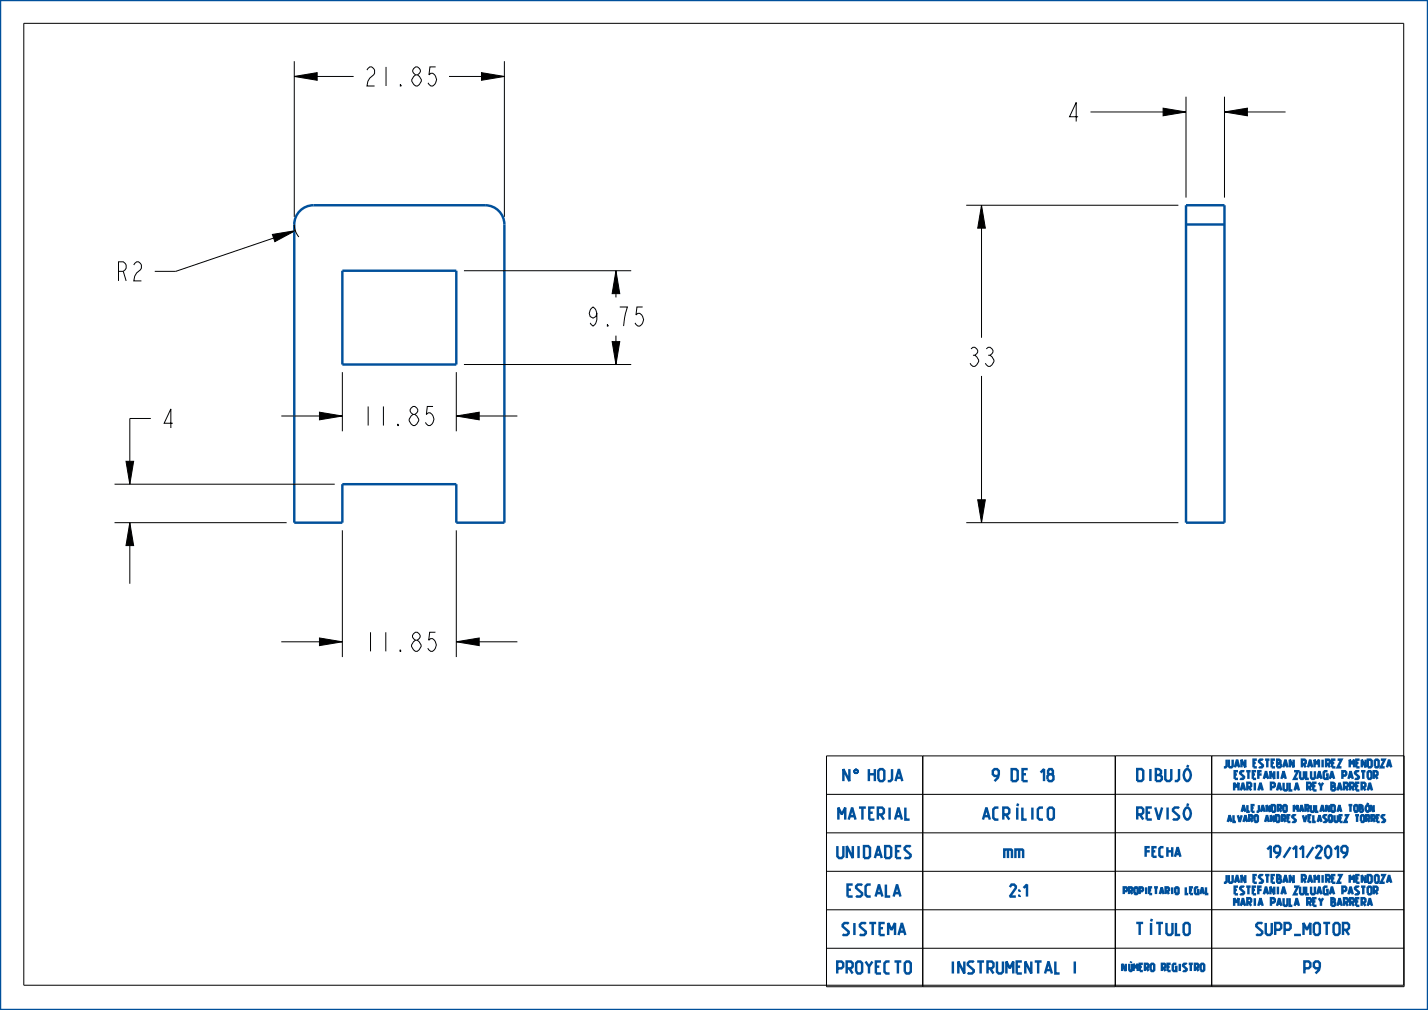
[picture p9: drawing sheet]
<svg xmlns="http://www.w3.org/2000/svg" width="297mm" height="210mm" viewBox="0 0 297 210" stroke-linecap="round" stroke-linejoin="round" font-family="sans-serif">
<g fill="#000">
<path d="M61.2 15.9l4.8-.8v1.6zM100.1 15.1l4.8 .8-4.8 .8zM241.9 22.5l4.8 .8-4.8 .8zM254.7 23.3l4.7-.8v1.6zM56.7 48.7l4.7-.7-4.2 2.2zM128.1 56.3l.8 4.8h-1.6zM204.1 42.7l.8 4.7h-1.6zM127.3 71h1.6l-.8 4.8zM66.4 85.7l4.8 .8-4.8 .8zM94.9 86.5l4.8-.8v1.6zM27 108.7l.8 4.7h-1.6zM26.2 95.9h1.6l-.8 4.8z"/>
<path d="M203.3 103.9h1.6l-.8 4.8zM66.4 132.6l4.8 .8-4.8 .8zM94.9 133.4l4.8-.8v1.6z"/>
</g>
<g fill="none" stroke="#000" stroke-width=".21">
<path d="M61.2 15.9l4.8-.8v1.6zM100.1 15.1l4.8 .8-4.8 .8zM241.9 22.5l4.8 .8-4.8 .8zM254.7 23.3l4.7-.8v1.6zM56.7 48.7l4.7-.7-4.2 2.2zM128.1 56.3l.8 4.8h-1.6zM204.1 42.7l.8 4.7h-1.6zM127.3 71h1.6l-.8 4.8zM26.2 95.9h1.6l-.8 4.8zM66.4 85.7l4.8 .8-4.8 .8zM94.9 86.5l4.8-.8v1.6zM27 108.7l.8 4.7h-1.6z"/>
<path d="M203.3 103.9h1.6l-.8 4.8zM66.4 132.6l4.8 .8-4.8 .8zM94.9 133.4l4.8-.8v1.6z"/>
</g>
<path d="M177.9 159.9h.3z" fill="#00509b"/>
<path d="M177.9 159.9h.3z" fill="none" stroke="#00509b" stroke-width=".21"/>
<path d="M177.8 160l.4-.1z" fill="#00509b"/>
<path d="M177.8 160l.4-.1z" fill="none" stroke="#00509b" stroke-width=".21"/>
<path d="M177.8 160h.5z" fill="#00509b"/>
<path d="M177.8 160h.5z" fill="none" stroke="#00509b" stroke-width=".21"/>
<path d="M177.7 160.1l.6-.1z" fill="#00509b"/>
<path d="M177.7 160.1l.6-.1z" fill="none" stroke="#00509b" stroke-width=".21"/>
<path d="M177.7 160.1h.7z" fill="#00509b"/>
<path d="M177.7 160.1h.7z" fill="none" stroke="#00509b" stroke-width=".21"/>
<path d="M177.7 160.1h.7z" fill="#00509b"/>
<path d="M177.7 160.1h.7z" fill="none" stroke="#00509b" stroke-width=".21"/>
<path d="M178 160.1h.4z" fill="#00509b"/>
<path d="M178 160.1h.4z" fill="none" stroke="#00509b" stroke-width=".21"/>
<path d="M178.1 160.1h.3z" fill="#00509b"/>
<path d="M178.1 160.1h.3z" fill="none" stroke="#00509b" stroke-width=".21"/>
<path d="M178.2 160.2h.2z" fill="#00509b"/>
<path d="M178.2 160.2h.2z" fill="none" stroke="#00509b" stroke-width=".21"/>
<path d="M178.2 160.2h.2z" fill="#00509b"/>
<path d="M178.2 160.2h.2z" fill="none" stroke="#00509b" stroke-width=".21"/>
<path d="M178.2 160.2h.2z" fill="#00509b"/>
<path d="M178.2 160.2h.2z" fill="none" stroke="#00509b" stroke-width=".21"/>
<path d="M178.3 160.2h.1l.1 .1z" fill="#00509b"/>
<path d="M178.3 160.2h.1l.1 .1z" fill="none" stroke="#00509b" stroke-width=".21"/>
<path d="M178.3 160.2l.2 .1z" fill="#00509b"/>
<path d="M178.3 160.2l.2 .1z" fill="none" stroke="#00509b" stroke-width=".21"/>
<path d="M178.3 160.3h.2z" fill="#00509b"/>
<path d="M178.3 160.3h.2z" fill="none" stroke="#00509b" stroke-width=".21"/>
<path d="M178.3 160.4l.2-.1v.1z" fill="#00509b"/>
<path d="M178.3 160.4l.2-.1v.1z" fill="none" stroke="#00509b" stroke-width=".21"/>
<path d="M178.3 160.4h.2z" fill="#00509b"/>
<path d="M178.3 160.4h.2z" fill="none" stroke="#00509b" stroke-width=".21"/>
<path d="M178.3 160.5l.2-.1v.1z" fill="#00509b"/>
<path d="M178.3 160.5l.2-.1v.1z" fill="none" stroke="#00509b" stroke-width=".21"/>
<path d="M178.3 160.5h.2z" fill="#00509b"/>
<path d="M178.3 160.5h.2z" fill="none" stroke="#00509b" stroke-width=".21"/>
<path d="M178.3 160.5h.2z" fill="#00509b"/>
<path d="M178.3 160.5h.2z" fill="none" stroke="#00509b" stroke-width=".21"/>
<path d="M178.2 160.6l.3-.1z" fill="#00509b"/>
<path d="M178.2 160.6l.3-.1z" fill="none" stroke="#00509b" stroke-width=".21"/>
<path d="M178.2 160.6l.3-.1z" fill="#00509b"/>
<path d="M178.2 160.6l.3-.1z" fill="none" stroke="#00509b" stroke-width=".21"/>
<path d="M178.1 160.7l.3-.1z" fill="#00509b"/>
<path d="M178.1 160.7l.3-.1z" fill="none" stroke="#00509b" stroke-width=".21"/>
<path d="M177.7 160.7l.7-.1z" fill="#00509b"/>
<path d="M177.7 160.7l.7-.1z" fill="none" stroke="#00509b" stroke-width=".21"/>
<path d="M177.7 160.7l.7-.1z" fill="#00509b"/>
<path d="M177.7 160.7l.7-.1z" fill="none" stroke="#00509b" stroke-width=".21"/>
<path d="M177.7 160.7h.7z" fill="#00509b"/>
<path d="M177.7 160.7h.7z" fill="none" stroke="#00509b" stroke-width=".21"/>
<path d="M177.8 160.8l.6-.1z" fill="#00509b"/>
<path d="M177.8 160.8l.6-.1z" fill="none" stroke="#00509b" stroke-width=".21"/>
<path d="M177.8 160.8h.5z" fill="#00509b"/>
<path d="M177.8 160.8h.5z" fill="none" stroke="#00509b" stroke-width=".21"/>
<path d="M177.9 160.8h.4z" fill="#00509b"/>
<path d="M177.9 160.8h.4z" fill="none" stroke="#00509b" stroke-width=".21"/>
<path d="M178 160.8h.3z" fill="#00509b"/>
<path d="M178 160.8h.3z" fill="none" stroke="#00509b" stroke-width=".21"/>
<path d="M0 0h297v210h-297zM62.4 43.8a4 4 0 0 1 2.8-1.1h35.7a4 4 0 0 1 4 4v62h-10v-8h-23.7v8h-10v-62a4 4 0 0 1 1.2-2.9zM71.2 56.3h23.7v19.5h-23.7zM246.7 42.7h8v66h-8zM246.7 46.7h8" fill="none" stroke="#00509b" stroke-width=".51"/>
<g fill="none" stroke="#000" stroke-width=".21">
<path d="M4.9 4.9h287v200h-287zM61.2 12.7v32.4M61.2 15.9h12.3M93.4 15.9h11.5M104.9 12.7v32.4M226.8 23.3h19.9M246.7 20.1v21M254.7 20.1v21M254.7 23.3h12.7M61.2 46.7l.2 1.4 .8 1.2M61.4 48l-24.8 8.4h-4.4M96.5 56.3h34.8"/>
<path d="M128.1 56.3v5.5M201 42.7h44.1M204.1 42.7v27.5M71.2 77.4v12.3M94.9 77.4v12.3M96.5 75.8h34.8M128.1 69.8v6M204.1 78.2v30.5M31.4 87h-4.4v13.7M58.5 86.5h12.7M94.9 86.5h12.7M23.8 108.7h35.8"/>
<path d="M23.8 100.7h45.8M27 108.7v12.7M71.2 110.3v26.3M94.9 110.3v26.3M201 108.7h44.1M58.5 133.4h12.7M94.9 133.4h12.7M171.9 157.2h60v48h-60zM191.9 157.2v48M252 157.1v48h-20v-48l60 .1v48h-40v-48M231.9 173.2h-60M231.9 165.2h-60"/>
<path d="M232 165.1l60 .1M232 173.1l60 .1M231.9 181.2h-60M231.9 189.2h-60M231.9 197.2h-60M232 181.1l60 .1M232 189.1l60 .1M232 197.1l60 .1"/>
</g>
<g font-size="5.2">
<text x="75.5" y="17.9">21.85</text>
<text x="221.6" y="25.3">4</text>
<text x="23.9" y="58.4">R2</text>
<text x="121.8" y="67.8">9.75</text>
<text x="201" y="76.2">33</text>
<text x="33.4" y="89">4</text>
<text x="75" y="88.5">11.85</text>
<text x="75.5" y="135.4">11.85</text>
</g>
<g font-size="3.3" fill="#00509b">
<text x="175.2" y="162.4">N</text>
<text x="180.6" y="162.4">HOJA</text>
<text x="206.1" y="162.4">9 DE 18</text>
<text x="236.1" y="162.4">DIBUJÓ</text>
<text x="174.1" y="170.4">MATERIAL</text>
<text x="204.1" y="170.4">ACRÍLICO</text>
<text x="236.1" y="170.4">REVISÓ</text>
<text x="174.1" y="178.4">UNIDADES</text>
<text x="209" y="178.4">mm</text>
<text x="262.3" y="178.4">19/11/2019</text>
<text x="176" y="186.4">ESCALA</text>
<text x="209" y="186.4">2:1</text>
<text x="175.1" y="194.4">SISTEMA</text>
<text x="236.1" y="194.4">TÍTULO</text>
<text x="261.3" y="194.4">SUPP_MOTOR</text>
<text x="174.1" y="202.4">PROYECTO</text>
<text x="197.3" y="202.4">INSTRUMENTAL I</text>
<text x="271.1" y="202.4">P9</text>
</g>
<text font-size="2.6" fill="#00509b" x="238.1" y="178.1">FECHA</text>
<g font-size="2.1" fill="#00509b">
<text x="254.6" y="159.6">JUAN ESTEBAN RAMIREZ MENDOZA</text>
<text x="256.9" y="162">ESTEFANIA ZULUAGA PASTOR</text>
<text x="256.9" y="164.4">MARIA PAULA REY BARRERA</text>
<text x="254.6" y="183.6">JUAN ESTEBAN RAMIREZ MENDOZA</text>
<text x="256.9" y="186">ESTEFANIA ZULUAGA PASTOR</text>
<text x="256.9" y="188.4">MARIA PAULA REY BARRERA</text>
</g>
<text font-size="2" fill="#00509b" x="233.2" y="201.9">NÚMERO REGISTRO</text>
<g font-size="1.8" fill="#00509b">
<text x="255.5" y="170.9">ALVARO ANDRES VELASQUEZ TORRES</text>
<text x="258.4" y="168.8">ALEJANDRO MARULANDA TOBÓN</text>
<text x="233.4" y="185.9">PROPIETARIO LEGAL</text>
</g>
</svg>
